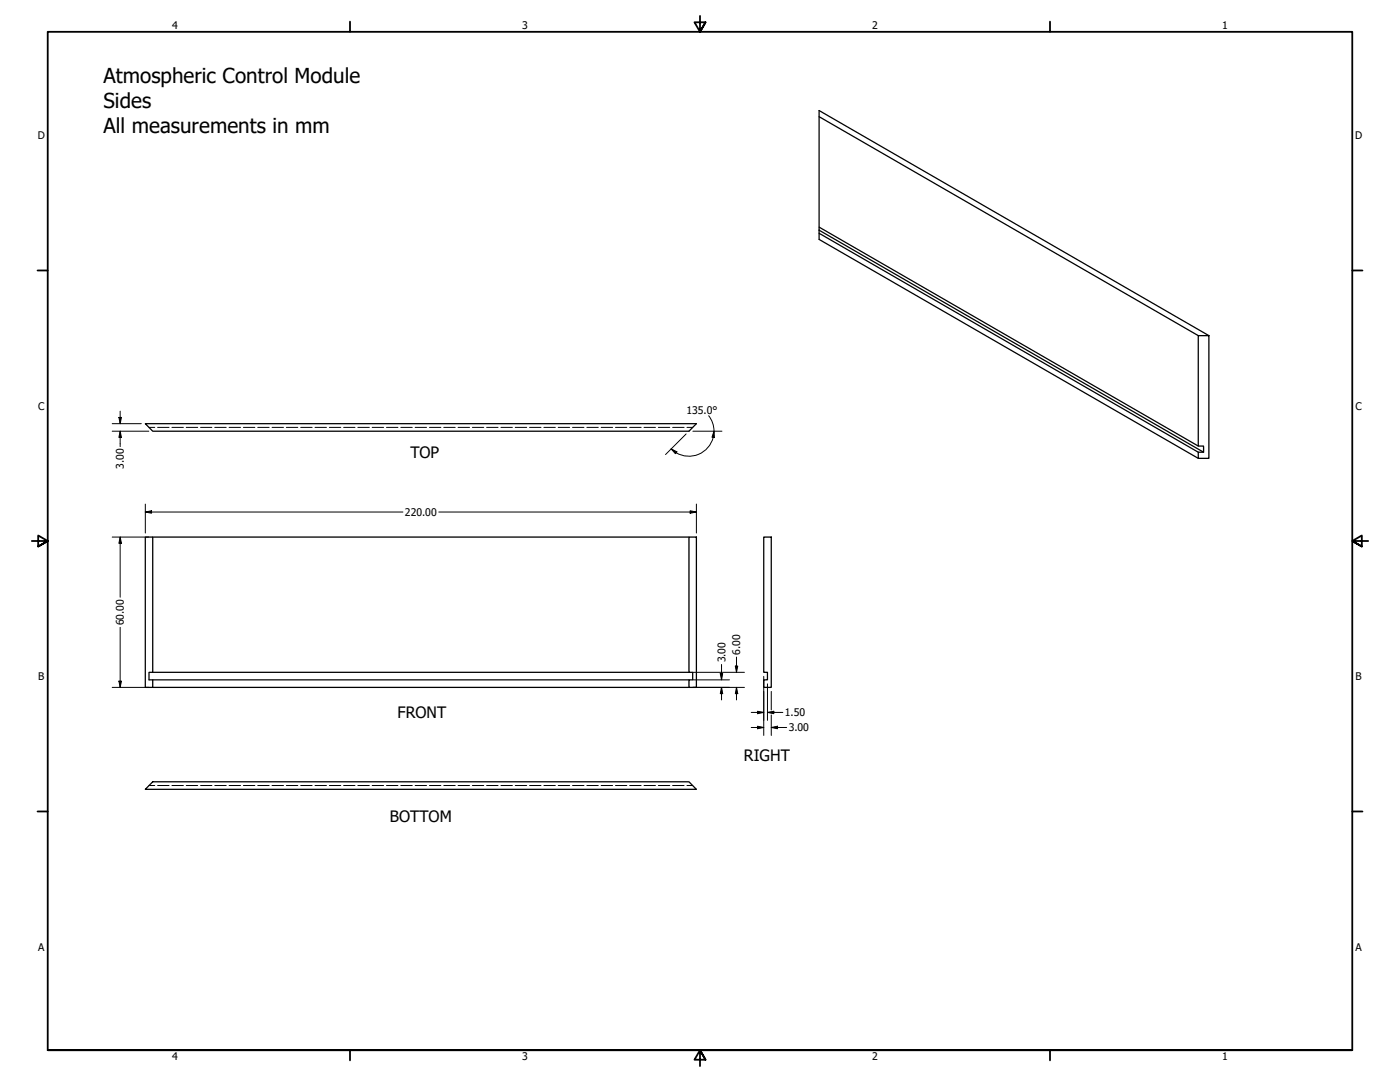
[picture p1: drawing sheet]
<svg xmlns="http://www.w3.org/2000/svg" width="559mm" height="432mm" viewBox="0 0 559 432" stroke-linecap="round" stroke-linejoin="round" font-family="sans-serif">
<!-- layer: Visible (ANSI) -->
<g fill="none" stroke="#000" stroke-width=".51">
<path d="M326.9 46.6l151.4 87.3M326.9 91.9v3.6l151.4 87.4M326.9 91.9v-47.8l155.6 89.8M326.9 93.1l151.4 87.4M326.9 91.9l153.5 88.6M326.9 90.6l151.4 87.4M478.3 133.9h4.2v49h-4.2v-2.4h2.1v-2.5h-2.1zM58 169.1h220l-3 3h-214zM58 214.3h3v54h-1.5v3h1.5v3h-3zM61 214.3h214M275 214.3h3v60h-3v-3h1.5v-3h-1.5zM304.8 214.3h3v60h-3v-3h1.5v-3h-1.5z"/>
<path d="M61 274.3h214M61 271.3h214M61 268.3h214M61 312h214l3 3h-220z"/>
</g>
<!-- layer: Hidden (ANSI) -->
<g fill="none" stroke="#000" stroke-width=".4">
<path d="M59.5 170.6h2.3M62.9 170.6h4.6M68.6 170.6h4.6M74.3 170.6h4.6M80.1 170.6h4.5M85.7 170.6h4.6M91.4 170.6h4.6M97.2 170.6h4.5M102.9 170.6h4.5M108.6 170.6h4.6M114.3 170.6h4.6M120 170.6h4.6"/>
<path d="M125.7 170.6h4.6M131.4 170.6h4.6M137.2 170.6h4.5M142.8 170.6h4.6M148.5 170.6h4.6M154.3 170.6h4.5M160 170.6h4.5M165.7 170.6h4.6M171.4 170.6h4.6M177.1 170.6h4.6M182.8 170.6h4.6M188.6 170.6h4.5"/>
<path d="M194.2 170.6h4.6M199.9 170.6h4.6M205.7 170.6h4.5M211.4 170.6h4.5M217.1 170.6h4.6M222.8 170.6h4.6M228.5 170.6h4.6M234.2 170.6h4.6M239.9 170.6h4.6M245.7 170.6h4.5M251.3 170.6h4.6M257 170.6h4.6"/>
<path d="M262.8 170.6h4.5M268.5 170.6h4.5M274.2 170.6h2.3M59.5 313.5h2.3M62.9 313.5h4.6M68.6 313.5h4.6M74.3 313.5h4.6M80.1 313.5h4.5M85.7 313.5h4.6M91.4 313.5h4.6M97.2 313.5h4.5M102.9 313.5h4.5"/>
<path d="M108.6 313.5h4.6M114.3 313.5h4.6M120 313.5h4.6M125.7 313.5h4.6M131.4 313.5h4.6M137.2 313.5h4.5M142.8 313.5h4.6M148.5 313.5h4.6M154.3 313.5h4.5M160 313.5h4.5M165.7 313.5h4.6M171.4 313.5h4.6"/>
<path d="M177.1 313.5h4.6M182.8 313.5h4.6M188.6 313.5h4.5M194.2 313.5h4.6M199.9 313.5h4.6M205.7 313.5h4.5M211.4 313.5h4.5M217.1 313.5h4.6M222.8 313.5h4.6M228.5 313.5h4.6M234.2 313.5h4.6M239.9 313.5h4.6"/>
<path d="M245.7 313.5h4.5M251.3 313.5h4.6M257 313.5h4.6M262.8 313.5h4.5M268.5 313.5h4.5M274.2 313.5h2.3"/>
</g>
<!-- layer: Border (ANSI) -->
<g fill="none" stroke="#000" stroke-width=".72">
<path d="M139.7 8.6v4.1M279.4 6.3v6.4l-2.2-3.8h4.4l-2.2 3.8 2.2-3.8M419.1 8.6v4.1M15 107.9h4M539.8 107.9h4M12.7 215.9h6.3l-3.8-2.2v4.4l3.8-2.2-3.8 2.2M546.1 215.9h-6.3l3.8-2.2v4.4l-3.8-2.2 3.8 2.2M15 323.8h4M539.8 323.8h4M19 419.1v-406.4h520.8v406.4h-520.8h520.8M139.7 419.1v4.1M419.1 419.1v4.1"/>
<path d="M281.6 422.9l-2.2-3.8 2.2 3.8h-4.4l2.2-3.8v6.3"/>
</g>
<!-- layer: Dimension (ANSI) -->
<g fill="none" stroke="#000" stroke-width=".4">
<path d="M44.8 169.1h11.6M44.8 172.1h14.6M47.5 166.6h1l-.5 2.5zM48 172.1l.5 2.5h-1zM48 164.1v5M48 172.1v6.1M267.9 179.2l2.3 1.1-.6 .8zM273.9 173.2l-8.3 8.2M276.6 172.1h11.6M282.9 165.9a10 10 0 0 1 2.1 6.2M285 172.1l.2 2.5-1-.1zM285 172.1a10 10 0 0 1-6.2 9.2 10 10 0 0 1-10.9-2.1"/>
<path d="M44.8 214.3h14.6M48 214.3l.5 2.5h-1zM48 214.3v24M58 204.3l2.5-.5v1zM58 204.3h102.8M58 201.2v11.5M175.1 204.3h102.9M275.5 203.8l2.5 .5-2.5 .5zM278 201.2v11.5M48 250.4v23.9M44.8 274.3h14.6M47.5 271.8h1l-.5 2.5z"/>
<path d="M276.6 274.3h20.5M276.6 271.3h14.6M276.6 268.3h20.5M287.5 268.8h1l-.5 2.5zM288 274.3l.5 2.5h-1zM288 265.2v6.1M288 274.3v5M293.5 265.8h1l-.5 2.5zM294 274.3l.5 2.5h-1zM294 262.2v6.1M294 274.3v5M304.8 269.9v23.6"/>
<path d="M306.3 272.9v14.6M307.8 275.9v7.4M299.8 284.3h5M299.8 290.3h5M302.3 283.8l2.5 .5-2.5 .5zM302.3 289.8l2.5 .5-2.5 .5zM306.3 284.3l2.6-.5v1zM306.3 284.3h6.2M307.8 290.3l2.5-.5v1zM307.8 290.3h6.2M307.8 285.3v8.2"/>
</g>
<g fill="#000">
<path d="M47.5 166.6h1l-.5 2.5z" fill-rule="evenodd"/>
<path d="M48 172.1l.5 2.5h-1z" fill-rule="evenodd"/>
<path d="M285 172.1l.2 2.5-1-.1z" fill-rule="evenodd"/>
<path d="M267.9 179.2l2.3 1.1-.6 .8z" fill-rule="evenodd"/>
<path d="M48 214.3l.5 2.5h-1z" fill-rule="evenodd"/>
<path d="M58 204.3l2.5-.5v1z" fill-rule="evenodd"/>
<path d="M275.5 203.8l2.5 .5-2.5 .5z" fill-rule="evenodd"/>
<path d="M47.5 271.8h1l-.5 2.5z" fill-rule="evenodd"/>
<path d="M287.5 268.8h1l-.5 2.5z" fill-rule="evenodd"/>
<path d="M288 274.3l.5 2.5h-1z" fill-rule="evenodd"/>
<path d="M293.5 265.8h1l-.5 2.5z" fill-rule="evenodd"/>
<path d="M294 274.3l.5 2.5h-1z" fill-rule="evenodd"/>
<path d="M302.3 283.8l2.5 .5-2.5 .5z" fill-rule="evenodd"/>
<path d="M302.3 289.8l2.5 .5-2.5 .5z" fill-rule="evenodd"/>
<path d="M306.3 284.3l2.6-.5v1z" fill-rule="evenodd"/>
<path d="M307.8 290.3l2.5-.5v1z" fill-rule="evenodd"/>
</g>
<g font-size="8.2">
<text x="41.3" y="33.3">Atmospheric Control Module</text>
<text x="41.3" y="43.1">Sides</text>
<text x="41.3" y="53">All measurements in mm</text>
</g>
<g font-size="6.3">
<text x="163.8" y="182.6">TOP</text>
<text x="158.6" y="286.5">FRONT</text>
<text x="296.9" y="303.8">RIGHT</text>
<text x="155.6" y="327.9">BOTTOM</text>
</g>
<g font-size="4.2">
<text x="68.7" y="11.7">4</text>
<text x="208.4" y="11.7">3</text>
<text x="348.1" y="11.7">2</text>
<text x="487.8" y="11.7">1</text>
<text x="15.1" y="55.5">D</text>
<text x="540.9" y="55.5">D</text>
<text x="15.2" y="163.4">C</text>
<text x="274" y="165.1">135.0°</text>
<text x="541" y="163.4">C</text>
<text x="49.5" y="187.2" transform="rotate(-90 49.5 187.2)">3.00</text>
<text x="161.6" y="205.9">220.00</text>
<text x="49.5" y="249.6" transform="rotate(-90 49.5 249.6)">60.00</text>
<text x="295.5" y="261.4" transform="rotate(-90 295.5 261.4)">6.00</text>
<text x="289.5" y="264.4" transform="rotate(-90 289.5 264.4)">3.00</text>
<text x="15.3" y="271.4">B</text>
<text x="541.1" y="271.4">B</text>
<text x="313.3" y="285.8">1.50</text>
<text x="314.8" y="291.8">3.00</text>
<text x="15.2" y="379.3">A</text>
<text x="541" y="379.3">A</text>
<text x="68.7" y="423.2">4</text>
<text x="208.4" y="423.2">3</text>
<text x="348.1" y="423.2">2</text>
<text x="487.8" y="423.2">1</text>
</g>
</svg>
